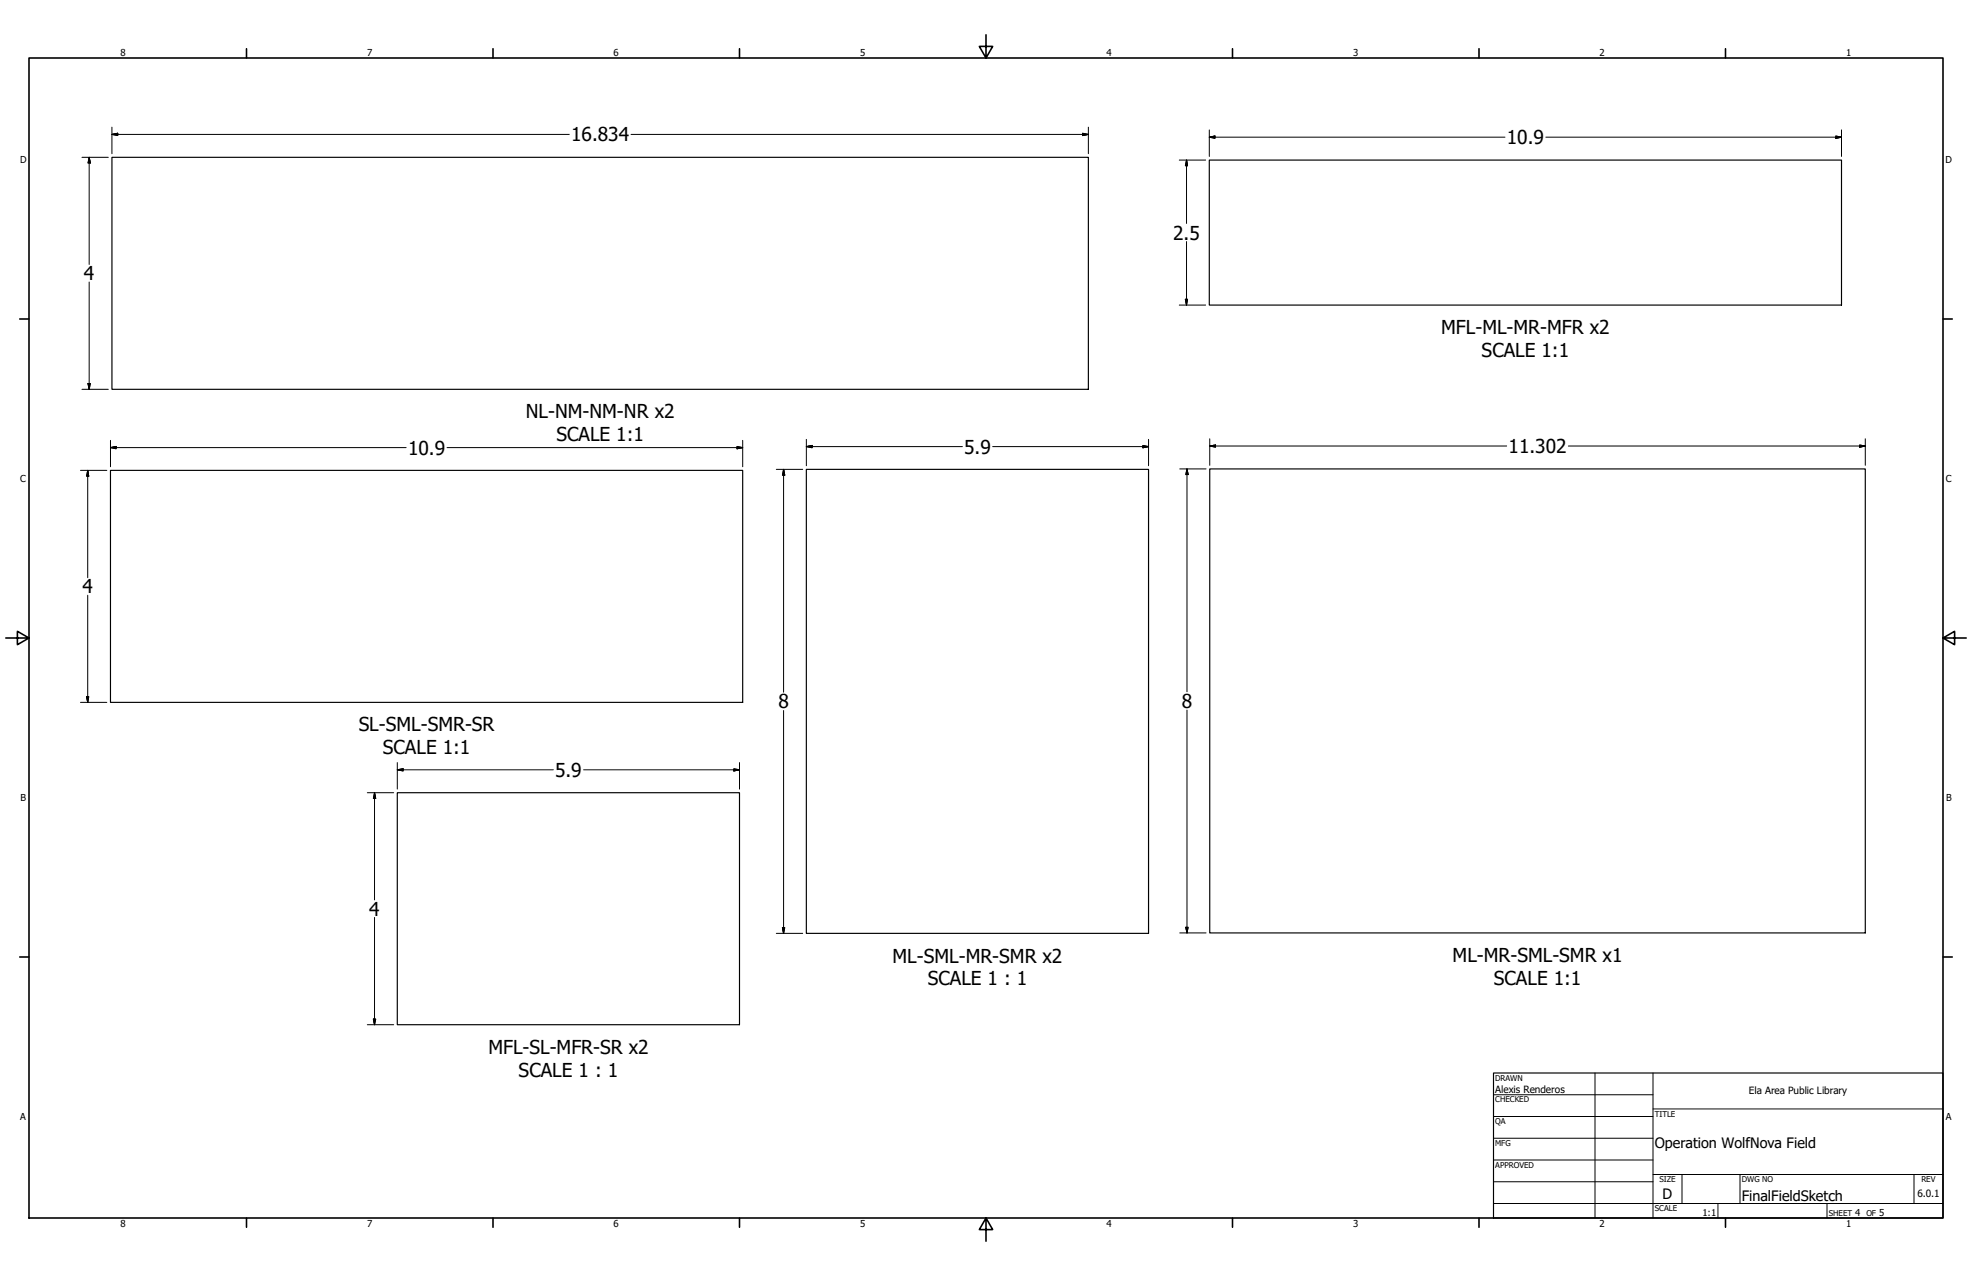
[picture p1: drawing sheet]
<svg xmlns="http://www.w3.org/2000/svg" width="864mm" height="559mm" viewBox="0 0 864 559" stroke-linecap="round" stroke-linejoin="round" font-family="sans-serif">
<!-- layer: Visible (ANSI) -->
<path d="M49 68.9h427.6v101.6h-427.6zM529.6 70.1h276.8v63.5h-276.8zM48.4 206h276.8v101.6h-276.8zM353.1 205.5h149.9v203.2h-149.9zM529.8 205.4h287.1v203.2h-287.1zM174 347.2h149.8v101.6h-149.8z" fill="none" stroke="#000" stroke-width=".51"/>
<!-- layer: Border (ANSI) -->
<g fill="none" stroke="#000" stroke-width=".7">
<path d="M431.8 15.2v10.2l-2.9-5.1h5.8l-2.9 5.1M12.7 25.4h838.2v508h-838.2zM107.9 21.3v4.1M215.9 21.3v4.1M323.8 21.3v4.1M539.8 21.3v4.1M647.7 21.3v4.1M755.6 21.3v4.1M8.6 139.7h4.1M850.9 139.7h4.1M2.5 279.4h10.2l-5.1-2.9v5.8l5.1-2.9M850.9 279.4l5.1 2.9v-5.8l-5.1 2.9h10.2"/>
<path d="M8.6 419.1h4.1M850.9 419.1h4.1M107.9 533.4v4.1M215.9 533.4v4.1M323.8 533.4v4.1M431.8 533.4l2.9 5.1h-5.8l2.9-5.1v10.2M539.8 533.4v4.1M647.7 533.4v4.1M755.6 533.4v4.1"/>
</g>
<!-- layer: Title (ANSI) -->
<g fill="none" stroke="#000" stroke-width=".44">
<path d="M654 479.4h69.9M698.5 469.9v63.5M723.9 469.9v63.5M654 488.9h69.9M654 498.5h69.9M723.9 485.6h127M654 508h69.9M654 517.5h69.9M723.9 514.3h127M736.6 514.3v12.7M762 514.3v12.7M838.2 514.3v12.7"/>
<path d="M654 527h196.9M752.3 527v6.4M800.1 527v6.4"/>
</g>
<path d="M654 469.9h196.9v63.5h-196.9z" fill="none" stroke="#000" stroke-width=".51"/>
<!-- layer: Dimension (ANSI) -->
<g fill="none" stroke="#000" stroke-width=".44">
<path d="M49 58.9l2.6-.5v1zM49 58.9h200.3M49 55.7v11.6M276.4 58.9h200.2M474.1 58.4l2.5 .5-2.5 .5zM476.6 55.7v11.6M529.6 56.9v11.6M804 59.6l2.4 .5-2.4 .5zM806.4 56.9v11.6M35.9 68.9h11.5M39.1 68.9l.5 2.5h-1.1zM39.1 68.9v46.9"/>
<path d="M516.4 70.1h11.6M519.6 70.1l.5 2.5h-1zM519.6 70.1v27.8M529.6 60.1l2.5-.5v1zM529.6 60.1h129.5M677 60.1h129.4M519.6 105.8v27.8M39.1 123.5v47M516.4 133.6h11.6M519.1 131.1h1l-.5 2.5zM35.9 170.5h11.5M38.5 168h1.1l-.5 2.5z"/>
<path d="M48.4 196l2.5-.5v1zM48.4 196h129.5M48.4 192.8v11.6M195.8 196h129.4M322.8 195.5l2.4 .5-2.4 .5zM325.2 192.8v11.6M353.1 195.6l2.6-.5v1zM353.1 195.6h68.3M353.1 192.4v11.6M434.7 195.6h68.3M500.5 195.1l2.5 .5-2.5 .5zM503 192.4v11.6"/>
<path d="M529.8 195.3l2.5-.4v.9zM529.8 195.3h130M529.8 192.2v11.6M686.8 195.3h130.1M814.4 194.9l2.5 .4-2.5 .5zM816.9 192.2v11.6M35.2 206h11.6M38.4 206l.5 2.5h-1zM38.4 206v47M340 205.5h11.5M343.2 205.5l.5 2.6h-1.1zM343.2 205.5v97.6"/>
<path d="M516.6 205.4h11.6M519.8 205.4l.5 2.4h-1zM519.8 205.4v97.6M38.4 260.7v46.9M35.2 307.6h11.6M37.9 305.1h1l-.5 2.5zM343.2 311.1v97.6M519.8 311v97.6M174 337.1l2.5-.4v.9zM174 337.1h68.3M174 333.9v11.7M255.6 337.1h68.2"/>
<path d="M321.4 336.7l2.4 .4-2.4 .5zM323.8 333.9v11.7M160.8 347.2h11.6M164 347.2l.5 2.4h-1zM164 347.2v46.9M164 401.8v47M340 408.7h11.5M342.6 406.3h1.1l-.5 2.4zM516.6 408.6h11.6M519.3 406.1h1l-.5 2.5zM160.8 448.8h11.6M163.5 446.3h1l-.5 2.5z"/>
</g>
<g fill="#000" stroke="#000" stroke-width=".44">
<path d="M49 58.9l2.6-.5zM49 58.9l2.6-.5v1zM474.1 59.4l2.5-.5zM474.1 58.4l2.5 .5-2.5 .5zM529.6 60.1l2.5-.5zM529.6 60.1l2.5-.5v1zM39.1 68.9l.5 2.5zM39.1 68.9l.5 2.5h-1.1zM519.6 70.1l.5 2.5zM519.6 70.1l.5 2.5h-1zM804 60.6l2.4-.5zM804 59.6l2.4 .5-2.4 .5z"/>
<path d="M519.1 131.1l.5 2.5zM519.1 131.1h1l-.5 2.5zM38.5 168l.6 2.5zM38.5 168h1.1l-.5 2.5zM48.4 196l2.5-.5zM48.4 196l2.5-.5v1zM322.8 196.5l2.4-.5zM322.8 195.5l2.4 .5-2.4 .5zM353.1 195.6l2.6-.5zM353.1 195.6l2.6-.5v1zM500.5 196.1l2.5-.5zM500.5 195.1l2.5 .5-2.5 .5z"/>
<path d="M529.8 195.3l2.5-.4zM529.8 195.3l2.5-.4v.9zM814.4 195.8l2.5-.5zM814.4 194.9l2.5 .4-2.5 .5zM38.4 206l.5 2.5zM38.4 206l.5 2.5h-1zM343.2 205.5l.5 2.6zM343.2 205.5l.5 2.6h-1.1zM519.8 205.4l.5 2.4zM519.8 205.4l.5 2.4h-1zM37.9 305.1l.5 2.5zM37.9 305.1h1l-.5 2.5z"/>
<path d="M174 337.1l2.5-.4zM174 337.1l2.5-.4v.9zM321.4 337.6l2.4-.5zM321.4 336.7l2.4 .4-2.4 .5zM164 347.2l.5 2.4zM164 347.2l.5 2.4h-1zM342.6 406.3l.6 2.4zM342.6 406.3h1.1l-.5 2.4zM519.3 406.1l.5 2.5zM519.3 406.1h1l-.5 2.5zM163.5 446.3l.5 2.5zM163.5 446.3h1l-.5 2.5z"/>
</g>
<g font-size="8.4">
<text x="250.1" y="61.9">16.834</text>
<text x="659.9" y="63.1">10.9</text>
<text x="513.7" y="104.9">2.5</text>
<text x="36.8" y="122.7">4</text>
<text x="631.1" y="146.3">MFL-ML-MR-MFR x2</text>
<text x="648.8" y="156.3">SCALE 1:1</text>
<text x="230.3" y="183.2">NL-NM-NM-NR x2</text>
<text x="243.6" y="193.2">SCALE 1:1</text>
<text x="178.7" y="199.1">10.9</text>
<text x="422.2" y="198.6">5.9</text>
<text x="660.7" y="198.4">11.302</text>
<text x="36.1" y="259.8">4</text>
<text x="340.9" y="310.2">8</text>
<text x="517.5" y="310">8</text>
<text x="157.1" y="320.3">SL-SML-SMR-SR</text>
<text x="167.6" y="330.3">SCALE 1:1</text>
<text x="243.1" y="340.2">5.9</text>
<text x="161.7" y="401">4</text>
<text x="390.9" y="421.5">ML-SML-MR-SMR x2</text>
<text x="636.1" y="421.3">ML-MR-SML-SMR x1</text>
<text x="406.3" y="431.5">SCALE 1 : 1</text>
<text x="654.2" y="431.3">SCALE 1:1</text>
<text x="213.9" y="461.5">MFL-SL-MFR-SR x2</text>
<text x="227.1" y="471.5">SCALE 1 : 1</text>
</g>
<g font-size="6.3">
<text x="724.7" y="502.9">Operation WolfNova Field</text>
<text x="728.1" y="524.9">D</text>
<text x="762.8" y="526.2">FinalFieldSketch</text>
</g>
<g font-size="4.4">
<text x="654.8" y="478.6">Alexis Renderos</text>
<text x="765.9" y="479">Ela Area Public Library</text>
<text x="839.7" y="524.2">6.0.1</text>
</g>
<g font-size="4.2">
<text x="52.8" y="24.4">8</text>
<text x="160.8" y="24.4">7</text>
<text x="268.7" y="24.4">6</text>
<text x="376.7" y="24.4">5</text>
<text x="484.6" y="24.4">4</text>
<text x="592.6" y="24.4">3</text>
<text x="700.5" y="24.4">2</text>
<text x="808.5" y="24.4">1</text>
<text x="8.8" y="71.4">D</text>
<text x="852" y="71.4">D</text>
<text x="8.9" y="211.1">C</text>
<text x="852.2" y="211.1">C</text>
<text x="9" y="350.8">B</text>
<text x="852.2" y="350.8">B</text>
<text x="8.9" y="490.5">A</text>
<text x="852.2" y="490.5">A</text>
<text x="745.6" y="532.6">1:1</text>
<text x="812.4" y="532.6">4</text>
<text x="823" y="532.6">5</text>
<text x="52.8" y="537.5">8</text>
<text x="160.8" y="537.5">7</text>
<text x="268.7" y="537.5">6</text>
<text x="376.7" y="537.5">5</text>
<text x="484.6" y="537.5">4</text>
<text x="592.6" y="537.5">3</text>
<text x="700.5" y="537.5">2</text>
<text x="808.5" y="537.5">1</text>
</g>
<g font-size="3.5">
<text x="654.8" y="473.2">DRAWN</text>
<text x="654.8" y="482.8">CHECKED</text>
<text x="724.7" y="488.9">TITLE</text>
<text x="654.8" y="492.3">QA</text>
<text x="654.8" y="501.8">MFG</text>
<text x="654.8" y="511.4">APPROVED</text>
<text x="726.7" y="517.7">SIZE</text>
<text x="762.8" y="517.7">DWG NO</text>
<text x="841.4" y="517.7">REV</text>
<text x="724.7" y="530.4">SCALE</text>
<text x="800.9" y="532.6">SHEET</text>
<text x="817.4" y="532.6">OF</text>
</g>
</svg>
